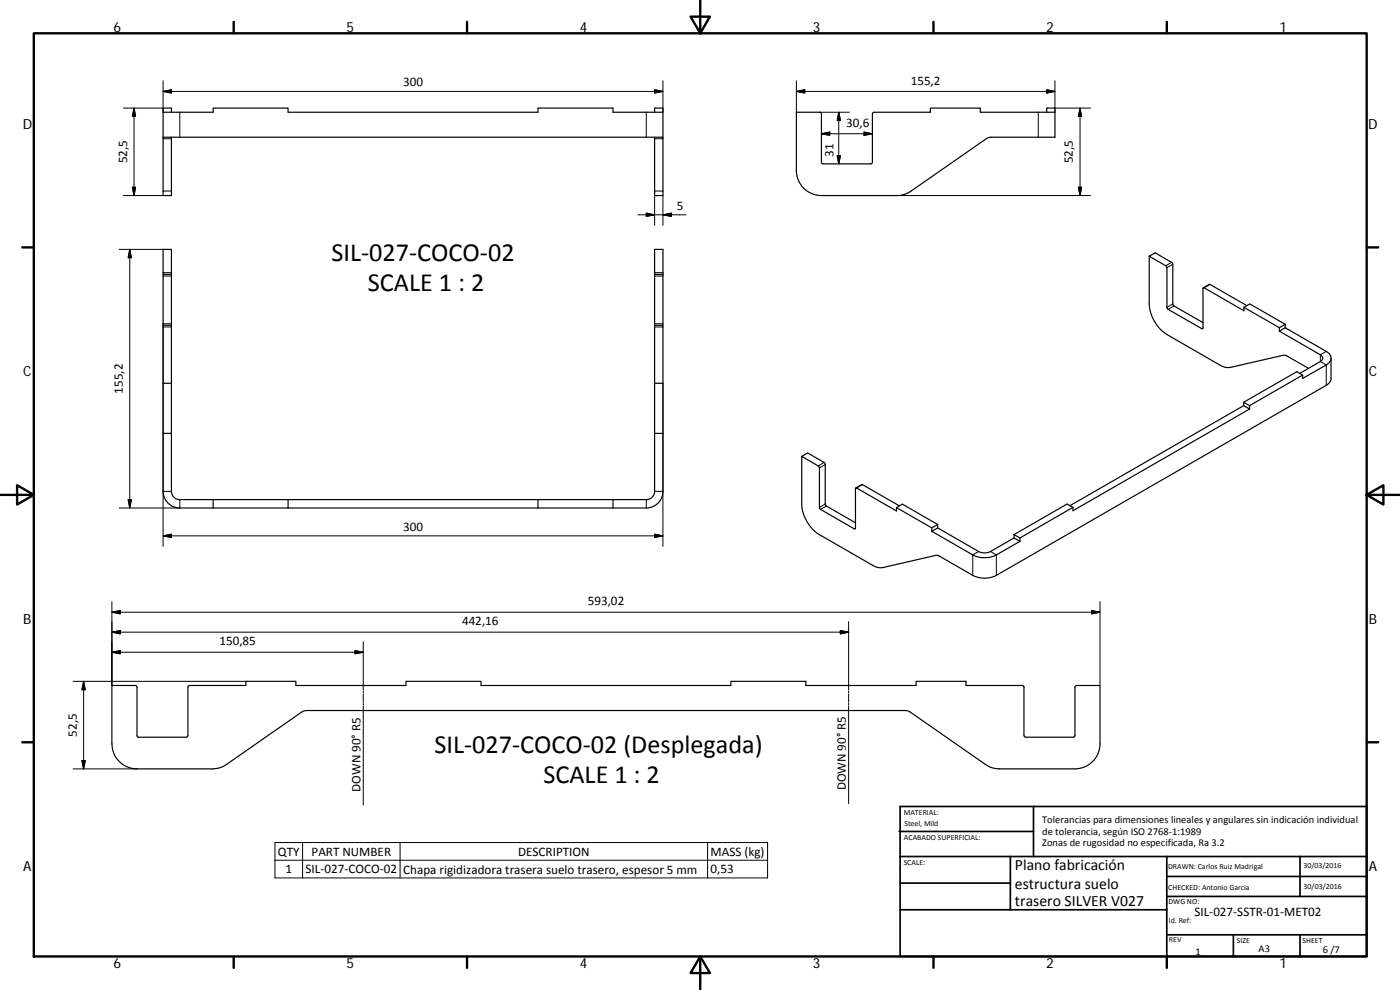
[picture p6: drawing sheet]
<svg xmlns="http://www.w3.org/2000/svg" width="420mm" height="297mm" viewBox="0 0 420 297" stroke-linecap="round" stroke-linejoin="round" font-family="sans-serif">
<g fill="none" stroke="#000" stroke-width=".36">
<path d="M48.9 33.7h15.1v-1.3h22.5v1.3h74.9v-1.3h22.6v1.3h15v7.5M51.4 33.7v-1.3h-2.5v8.8M196.5 33.7v-1.3h2.5v1.3M314.1 33.7v-1.3h2.5v8.8h-19.2l-1.1 .2-22.9 15.9-1.7 .9-2.5 .5h-22.7a7.5 7.5 0 0 1-7.5-7.5v-17.5h7l.5 .3 .1 15 .4 .2h14.3l.5-.5v-14.5l.3-.5h17.1v-1.3h15v1.3h22.4M48.9 41.2h150.1M51.4 41.2v17.5h-2.5v-17.5M199 41.2v17.5h-2.5v-17.5M48.9 74.8h2.5v7.5h-2.5zM196.5 74.8h2.5v7.5h-2.5zM344.9 76.9l1.8-1 5.1 3 .2 12.6 9 5.3M344.9 76.9l5.1 2.9 .2 .4 .1 12.3 10.5 6.2 .2-.3 .1-12 12.2 6.8v-1M344.9 76.9v14.3a11.6 11.6 0 0 0 5.3 9.2l16 9.2 1.4 .6h1.7l16.1-3.6 .8 .2 6.5 3.7"/>
<path d="M48.9 97.6v49.8a5 5 0 0 0 5.1 5h140a5 5 0 0 0 5-5v-49.8h-2.5M48.9 82.3v15.3M48.9 97.6h2.5M51.4 82.3v15.3M51.4 97.6v17.4M196.5 97.6v49.8a2.51 2.51 0 0 1-2.5 2.5h-107.5M196.5 82.3v15.3M199 82.3v15.3M361.1 86.3l2-1 11.1 6.4M373.3 92.2l1.8-1 10.6 6.1M373.3 92.2l10.7 6.1M384 99.4l12.2 7a1.07 1.07 0 0 1 .8 1.1 1.07 1.07 0 0 1-.8 1l-6.1 3.5"/>
<path d="M384 98.3v1.1M385.7 97.3l-1.7 1M385.7 98.3l-1.7 1.1M385.7 97.3v1M385.7 98.3l12.3 7.1a2.15 2.15 0 0 1 1.5 2.1 2.15 2.15 0 0 1-1.5 2l-7.1 4.1v-1.1M48.9 115h2.5M51.4 115v15h-2.5M196.5 115h2.5M390.9 112.5l-1.7-1-16 9.2M390.9 112.5l-15.9 9.2M399.5 107.5v6.1a2.52 2.52 0 0 1-1.5 2l-99 57a7.8 7.8 0 0 1-7.1 0l-10-5.8-.8-.2-16.2 3.7-1.6-.1-.9-.3-16.5-9.5a11.6 11.6 0 0 1-5.3-9.1v-14.4l5.2 3.2 .3 12.6 10.3 6 .3-.2v-12l.3-.1 12 6.9v-1l10.6 6.1v1M51.4 130v17.4a2.56 2.56 0 0 0 2.6 2.5h10"/>
<path d="M196.5 130h2.5M240.6 136.9l1.8-1 5 3 .3 .3v12.3l9 5.4M373.2 121.7l-52.1 30M373.2 120.7v1M373.2 120.7l1.8 1M373.2 121.7l1.8 1M375 122.7l-53 30.5v-1M375 121.7v1M64 149.9v2.5M64 149.9h22.5v2.5M161.4 149.9v2.5M184 149.9v2.5"/>
<path d="M256.8 146.4l2-1 11.1 6.4M269 152.3l1.8-1 10.6 6.1M279.6 159.4l12.3 7.1a7.9 7.9 0 0 0 7.1 0l7.1-4.1M281.4 157.4v1M281.4 158.4l-1.8 1M281.4 157.4l-1.8 1M281.4 158.4l12.3 7.1a3.9 3.9 0 0 0 3.6 0l7-4.1M322 152.2l-1.8-1-15.9 9.2M322 152.2l-15.9 9.2M304.3 160.4l1.8 1M304.3 161.4l1.8 1M304.3 160.4v1"/>
<path d="M306.1 161.4v1M33.6 205.7h7l.4 .2 .1 14.8 .2 .4 14.6 .1 .5-.5v-14.5l.2-.4 17.2-.1v-1.3h15v1.3h33v-1.3h22.6v1.3h74.9v-1.3h22.6v1.3h33v-1.3h15v1.3l17.2 .1 .2 .4v14.5l.5 .5 14.6-.1 .2-.4 .1-14.8 .4-.2h7v17.5a7.6 7.6 0 0 1-7.5 7.5h-22.6l-2.6-.4-1.7-1-22.6-15.7-1.4-.4h-179.7l-1.4 .4-22.6 15.7-1.7 1-2.6 .4h-22.6a7.6 7.6 0 0 1-7.5-7.5z"/>
</g>
<g fill="none" stroke="#000" stroke-width=".3">
<path d="M37 32.4h11.9M40.2 32.4l.5 2.5h-1zM40.2 32.4v26.3M48.9 24.3v9.4M48.9 27.4l2.5-.5v1zM48.9 27.4h150.1M54 33.7v7.5M194 33.7v7.5M196.5 26.9l2.5 .5-2.5 .5zM199 24.3v9.4M239 24.3v9.4M239 27.4l2.5-.5v1z"/>
<path d="M239 27.4h77.6M246 33.7h8.9M251.7 33.7v15.5M251.7 33.7l.5 2.5h-.9zM259.3 39.6l2.5 .5-2.5 .5zM311.6 33.7v7.5M314.1 26.9l2.5 .5-2.5 .5zM316.6 32.4h10.7M316.6 24.3v9.4M324.1 32.4v26.3M324.1 32.4l.5 2.5h-1zM37 58.7h11.9"/>
<path d="M39.7 56.2h1l-.5 2.5zM48.9 41.6h2.5M48.9 57.3h2.5M196.5 41.6h2.5M196.5 58.7v8.9M196.5 57.3h2.5M199 58.7v8.9M246.5 40.1l2.5-.5v1zM246.5 40.1h15.3M251.3 46.7h.9l-.5 2.5zM269.2 58.7h58.1M323.6 56.2h1l-.5 2.5z"/>
<path d="M35.8 74.8h13.1M38.9 74.8v77.6M38.9 74.8l.5 2.5h-.9zM191.5 64.5h14.4M194 63.9l2.5 .6-2.5 .4zM199 64.5l2.5-.6v1zM351.6 78.7l-1.7 1M352 79.3l-1.8 1M48.9 82.8h2.5M48.9 98.1h2.5M48.9 81.8h2.5M51.4 97.1h-2.5v66.9"/>
<path d="M196.5 82.8h2.5M196.5 98.1h2.5M196.5 81.8h2.5M196.5 97.1h2.5M352 91.2l-1.8 1M352.3 91.8l-1.7 1M361 98.4l-.3 .2M363.1 85.3l-1.7 1.1M199 115v49M398 105.4l-1.8 1v2.1l1.8 1v6.1M247.3 138.7l-1.7 1.1M247.7 139.4l-1.8 1"/>
<path d="M38.5 149.9h.9l-.5 2.5zM48.9 147.4h2.5M54 149.9v2.5h-18.2M194 149.9v2.5M196.5 147.4h2.5M247.7 151.2l-1.8 1M248 151.8l-1.7 1M256.7 158.5l-.3 .2M258.8 145.4l-1.7 1M48.9 160.8l2.5-.5v.9zM48.9 160.8h150.1M196.5 160.3l2.5 .5-2.5 .4z"/>
<path d="M293.7 165.5l-1.8 1v6.1M297.3 165.5l1.7 1v6.1M33.6 195.7l2.5-.5v1zM33.6 189.7l2.5-.5v1zM33.6 183.7l2.5-.5v1zM33.6 195.7h75.4M33.6 189.7h221.1M33.6 183.7h296.5M33.6 180.5v25.2M106.5 195.2l2.5 .5-2.5 .5zM109 192.5v14.4M252.2 189.2l2.5 .5-2.5 .5z"/>
<path d="M254.7 186.5v20.4M327.6 183.2l2.5 .5-2.5 .5zM330.1 180.5v25.2M21.9 204.4h51.9M25.1 204.4v26.3M25.1 204.4l.5 2.5h-1zM109 207.3v.6M109 208.2v2.5M109 211v.6M109 211.9v29.6M254.7 207.3v.6M254.7 208.2v2.5"/>
<path d="M254.7 211v.6M254.7 211.9v29.2M21.9 230.7h19.2M24.6 228.2h1l-.5 2.5zM82.5 252.8h147.9v10.6h-147.9zM82.5 258.1h147.9M90.8 252.8v10.6M120.1 252.8v10.6M212.4 252.8v10.6"/>
</g>
<g fill="none" stroke="#000" stroke-width=".71">
<path d="M10.1 10h400.1v277h-400.1zM70.1 6.6v3.4M140.2 6.6v3.4M207.3 5h5.8l-2.9 5zM210.2 0v10M280.2 6.6v3.4M350.2 6.6v3.4M6.7 74.2h3.4M410.2 74.2h3.4M.2 148.5h9.9M5.1 145.6l5 2.9-5 2.9zM410.2 148.5l5-2.9v5.8z"/>
<path d="M410.2 148.5h9.9M6.7 222.7h3.4M410.2 222.7h3.4M70.1 287v3.4M140.2 287v3.4M210.2 287l2.9 5h-5.8zM210.2 287v10M280.2 287v3.4M350.2 287v3.4"/>
</g>
<g fill="none" stroke="#000" stroke-width=".51">
<path d="M269.8 249.5h40.4M270.1 257h140.1M270.1 242h140.1v45h-140.1zM303.2 257v16M310.2 242v15M350.2 257v30M390.2 257v12M270.1 273h80.1M270.1 265h33.1M350.2 269h60M350.2 263h60M350.2 280.5h60"/>
<path d="M370.2 280.5v6.5M390.2 280.5v6.5"/>
</g>
<g fill="#000" stroke="#000" stroke-width=".3">
<path d="M40.2 32.4l.5 2.5h-1zM48.9 27.4l2.5-.5v1zM196.5 26.9l2.5 .5-2.5 .5zM239 27.4l2.5-.5v1zM246.5 40.1l2.5-.5v1zM251.7 33.7l.5 2.5h-.9zM314.1 26.9l2.5 .5-2.5 .5zM324.1 32.4l.5 2.5h-1zM39.7 56.2h1l-.5 2.5zM251.3 46.7h.9l-.5 2.5zM259.3 39.6l2.5 .5-2.5 .5zM323.6 56.2h1l-.5 2.5z"/>
<path d="M38.9 74.8l.5 2.5h-.9zM194 63.9l2.5 .6-2.5 .4zM199 64.5l2.5-.6v1zM38.5 149.9h.9l-.5 2.5zM48.9 160.8l2.5-.5v.9zM196.5 160.3l2.5 .5-2.5 .4zM33.6 195.7l2.5-.5v1zM33.6 189.7l2.5-.5v1zM33.6 183.7l2.5-.5v1zM106.5 195.2l2.5 .5-2.5 .5zM252.2 189.2l2.5 .5-2.5 .5zM327.6 183.2l2.5 .5-2.5 .5z"/>
<path d="M25.1 204.4l.5 2.5h-1zM24.6 228.2h1l-.5 2.5z"/>
</g>
<g font-size="7.9">
<text x="99.5" y="78.2">SIL‐027‐COCO‐02</text>
<text x="110.4" y="87.2">SCALE 1 : 2</text>
<text x="130.4" y="225.8">SIL‐027‐COCO‐02 (Desplegada)</text>
<text x="163.1" y="234.8">SCALE 1 : 2</text>
</g>
<g font-size="4.7">
<text x="304.6" y="261.2">Plano fabricación</text>
<text x="304.6" y="266.6">estructura suelo</text>
<text x="304.6" y="272">trasero SILVER V027</text>
</g>
<g font-size="4.2">
<text x="34" y="9.6">6</text>
<text x="104" y="9.6">5</text>
<text x="174" y="9.6">4</text>
<text x="244" y="9.6">3</text>
<text x="314" y="9.6">2</text>
<text x="384" y="9.6">1</text>
<text x="6.8" y="38.7">D</text>
<text x="410.6" y="38.7">D</text>
<text x="7" y="112.9">C</text>
<text x="410.8" y="112.9">C</text>
<text x="7" y="187.1">B</text>
<text x="410.8" y="187.1">B</text>
<text x="7" y="261.3">A</text>
<text x="410.8" y="261.3">A</text>
<text x="34" y="290.4">6</text>
<text x="104" y="290.4">5</text>
<text x="174" y="290.4">4</text>
<text x="244" y="290.4">3</text>
<text x="314" y="290.4">2</text>
<text x="384" y="290.4">1</text>
</g>
<g font-size="3.9">
<text x="121" y="25.9">300</text>
<text x="273.3" y="25.4">155,2</text>
<text x="254" y="38.1">30,6</text>
<text x="250.2" y="47" transform="rotate(-90 250.2 47)">31</text>
<text x="38.1" y="49" transform="rotate(-90 38.1 49)">52,5</text>
<text x="322" y="49" transform="rotate(-90 322 49)">52,5</text>
<text x="203.1" y="62.9">5</text>
<text x="36.9" y="118.1" transform="rotate(-90 36.9 118.1)">155,2</text>
<text x="121" y="159.2">300</text>
<text x="176.4" y="181.6">593,02</text>
<text x="138.7" y="187.6">442,16</text>
<text x="65.8" y="193.6">150,85</text>
<text x="23" y="221" transform="rotate(-90 23 221)">52,5</text>
<text x="108.2" y="237.6" transform="rotate(-90 108.2 237.6)">DOWN 90° R5</text>
<text x="253.9" y="237.2" transform="rotate(-90 253.9 237.2)">DOWN 90° R5</text>
<text x="83.4" y="256.7">QTY</text>
<text x="93.5" y="256.7">PART NUMBER</text>
<text x="155.5" y="256.7">DESCRIPTION</text>
<text x="213.2" y="256.8">MASS (kg)</text>
<text x="85.7" y="262">1</text>
<text x="91.7" y="262">SIL‐027‐COCO‐02</text>
<text x="121" y="262.1">Chapa rigidizadora trasera suelo trasero, espesor 5 mm</text>
<text x="213.2" y="262">0,53</text>
<text x="358.5" y="274.9">SIL‐027‐SSTR‐01‐MET02</text>
</g>
<g font-size="3.1">
<text x="312.8" y="246.8">Tolerancias para dimensiones lineales y angulares sin indicación individual</text>
<text x="312.8" y="250.4">de tolerancia, según ISO 2768‐1:1989</text>
<text x="312.8" y="254">Zonas de rugosidad no especificada, Ra 3.2</text>
<text x="358.7" y="286.4">1</text>
<text x="377.7" y="285.6">A3</text>
<text x="397" y="285.9">6 /7</text>
</g>
<g font-size="2.4">
<text x="271.2" y="244.4">MATERIAL:</text>
<text x="271.3" y="251.9">ACABADO SUPERFICIAL:</text>
<text x="271.4" y="247.9">Steel, Mild</text>
<text x="271.2" y="259.7">SCALE:</text>
<text x="350.6" y="260.8">DRAWN: Carlos Ruiz Madrigal</text>
<text x="391.2" y="260.6">30/03/2016</text>
<text x="350.6" y="267">CHECKED: Antonio Garcia</text>
<text x="391.2" y="266.6">30/03/2016</text>
<text x="350.7" y="271.4">DWG NO:</text>
<text x="350.8" y="276.8">Id. Ref:</text>
<text x="350.8" y="282.8">REV</text>
<text x="371.2" y="282.9">SIZE</text>
<text x="390.9" y="282.9">SHEET</text>
</g>
</svg>
